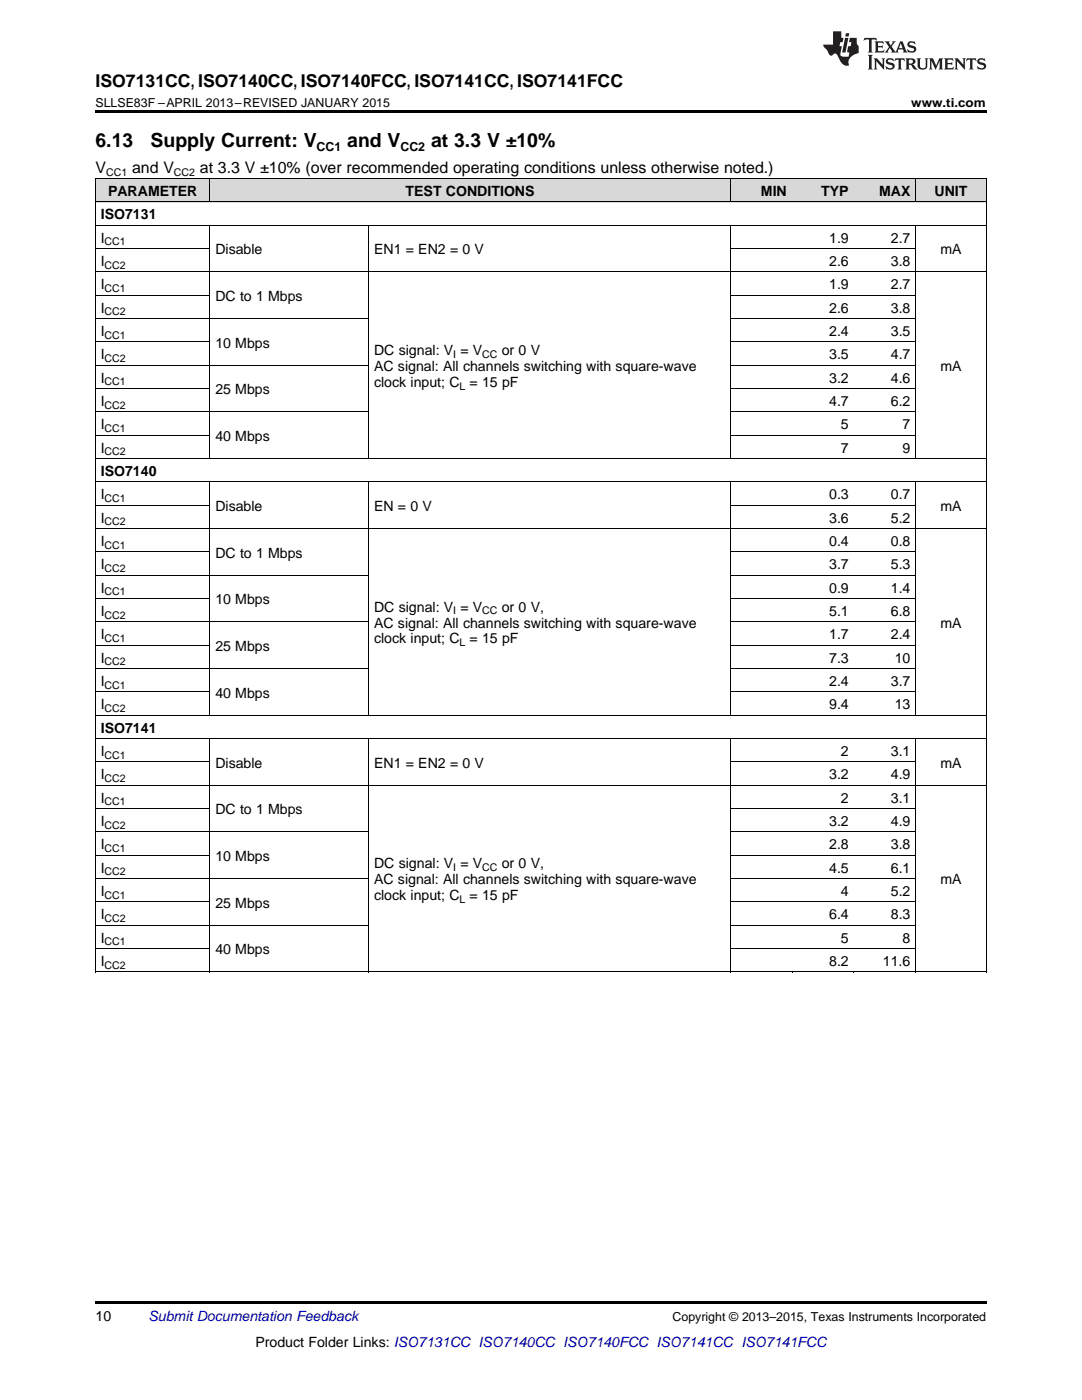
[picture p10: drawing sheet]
<svg xmlns="http://www.w3.org/2000/svg" width="216mm" height="279mm" viewBox="0 0 216 279" stroke-linecap="round" stroke-linejoin="round" font-family="sans-serif">
<g fill="#d8d8d8">
<path d="M19 35.7h8.8v4.7h-8.8z"/>
<path d="M27.8 35.7h14.1v4.7h-14.1z"/>
<path d="M41.9 35.7h31.7v4.7h-31.7z"/>
<path d="M73.6 35.7h72.2v4.7h-72.2z"/>
<path d="M145.8 35.7h12.3v4.7h-12.3z"/>
<path d="M158.1 35.7h12.3v4.7h-12.3z"/>
<path d="M170.4 35.7h12.3v4.7h-12.3z"/>
<path d="M182.7 35.7h14.1v4.7h-14.1z"/>
</g>
<path d="M19 22h177.8v.5h-177.8zM19 194h.2zM41.8 194h.1zM73.5 194h.1zM145.7 194h.1zM158 194h.1zM170.3 194h.1zM182.6 194h.1zM196.7 194h.1zM19 259.7h177.8v.5h-177.8z" fill="#000"/>
<g fill="none" stroke="#000" stroke-width=".2">
<path d="M19 35.6h177.8M19.1 35.7v158.3M41.9 35.7v4.7M145.7 35.7v4.7M182.7 35.7v4.7M196.8 35.7v158.3M19 58.9h22.9M19 54.3h177.8M19 49.6h22.9M19 45h177.8M19 40.3h177.8M41.9 45v46.6"/>
<path d="M73.5 45v46.6M145.7 45v46.6M145.8 58.9h36.9M145.8 49.6h36.9M182.7 45v46.6M19 77.6h22.9M19 72.9h54.6M19 68.2h22.9M19 63.6h54.6M145.8 77.6h36.9M145.8 72.9h36.9M145.8 68.2h36.9"/>
<path d="M145.8 63.6h36.9M19 96.2h177.8M19 91.5h177.8M19 86.9h22.9M19 82.2h54.6M41.9 96.2v46.6M73.5 96.2v46.6M145.7 96.2v46.6M145.8 86.9h36.9M145.8 82.2h36.9M182.7 96.2v46.6M19 119.5h22.9"/>
<path d="M19 114.8h54.6M19 110.2h22.9M19 105.5h177.8M19 100.8h22.9M145.8 119.5h36.9M145.8 114.8h36.9M145.8 110.2h36.9M145.8 100.8h36.9M19 138.1h22.9M19 133.4h54.6M19 128.8h22.9M19 124.1h54.6"/>
<path d="M145.8 138.1h36.9M145.8 133.4h36.9M145.8 128.8h36.9M145.8 124.1h36.9M19 156.7h177.8M19 152.1h22.9M19 147.4h177.8M19 142.8h177.8M41.9 147.4v46.6M73.5 147.4v46.6M145.7 147.4v46.6M145.8 152.1h36.9"/>
<path d="M182.7 147.4v46.6M19 175.3h54.6M19 170.7h22.9M19 166h54.6M19 161.4h22.9M145.8 175.3h36.9M145.8 170.7h36.9M145.8 166h36.9M145.8 161.4h36.9M19 194h177.8M19 189.3h22.9M19 184.7h54.6"/>
<path d="M19 180h22.9M145.8 189.3h36.9M145.8 184.7h36.9M145.8 180h36.9"/>
</g>
<g fill="#231f20">
<path d="M172.5 7.6l-.1 .5 .4-.2h.6v.1v2.1l-.2 .4h.9l-.2-.4v-2.1l.1-.1h.5l.5 .2-.2-.5zM174.5 8.3l.2 .3v1.5l-.2 .4h1.8l.2-.6a1.04 1.04 0 0 1-1.3 .2v-.7h.6l.3 .2v-.6l-.3 .2h-.6v-.6l.8-.1 .4 .3-.2-.5zM176.5 8.3l.9 1.1-.9 1.1h.8l-.2-.2 .4-.7 .5 .7-.2 .2h1.5l-.2-.2 .2-.4h.9l.1 .4-.2 .2h1l-.3-.3-.7-1.9h-.5l-.9 2-.8-1 .9-1h-.8l.1 .3-.4 .5-.3-.6 .1-.2zM179.7 8.6l.4 1h-.7zM181.3 8.4a.63 .63 0 0 0-.2 .7 .63 .63 0 0 0 .6 .4l.6 .2 .1 .2a.75 .75 0 0 1-.7 .4 .75 .75 0 0 1-.6-.5l.1 .7 .1-.1a1.11 1.11 0 0 0 1.5-.6 1.13 1.13 0 0 0-1.2-.8l-.1-.4a1.04 1.04 0 0 1 1.2 .2l-.2-.5-.2 .1-.4-.2zM173.2 10.9l.2 .4v2.2l-.2 .4h1l-.3-.4v-2.2l.3-.4zM174.3 11.6l.3 .4v1.5l-.3 .4h.8l-.2-.4v-1.3l1.5 1.7v-1.9l.2-.4h-.7l.2 .4v.9l-1.1-1.3zM177 11.8a.62 .62 0 0 0-.2 .7 .62 .62 0 0 0 .6 .4l.6 .1 .1 .3a.76 .76 0 0 1-.7 .3 .76 .76 0 0 1-.7-.4l.2 .7 .1-.1a1.11 1.11 0 0 0 1.5-.6 1.13 1.13 0 0 0-1.2-.8l-.1-.4a1.04 1.04 0 0 1 1.2 .2l-.2-.6-.2 .1-.5-.1zM178.7 11.6l-.2 .6a.61 .61 0 0 1 .8-.3v1.6l-.2 .4h.9l-.2-.4v-1.6a.63 .63 0 0 1 .7 .3l-.1-.6zM180.6 11.6l.3 .4v1.5l-.3 .4h1l-.2-.2-.1-.8 .6 .2a.76 .76 0 0 0 1.2 .7l-1-1a.58 .58 0 0 0 .6-.5 .58 .58 0 0 0-.5-.6zM181.4 11.9h.1a.45 .45 0 0 1 .5 .1 .45 .45 0 0 1 .1 .5l-.8 .2zM182.9 11.6l.2 .2a2.17 2.17 0 0 0 .3 1.9 .99 .99 0 0 0 1.6-.6v-1.1l.2-.4h-.7l.2 .2a1.92 1.92 0 0 1-.2 1.8 .6 .6 0 0 1-.9-.5v-1.1l.2-.4zM185.4 11.6l.2 .4v1.5l-.2 .4h.7l-.2-.4v-1.4l.8 1.8 .8-1.8v1.4l-.2 .4h.9l-.2-.4v-1.5l.2-.4h-.8l-.6 1.5-.6-1.5zM188.4 11.6l.2 .4v1.5l-.2 .4h1.8l.1-.6a1.04 1.04 0 0 1-1.2 .1v-.6h.5l.4 .2v-.6l-.4 .2h-.5v-.7h.8l.3 .3-.1-.6zM190.5 11.6l.2 .4v1.5l-.2 .4h.7l-.2-.4v-1.3l1.5 1.7v-1.9l.2-.4h-.7l.2 .4v.9l-1.1-1.3zM192.9 11.6l-.1 .6a.61 .61 0 0 1 .7-.3l.1 1.6-.3 .4h1l-.3-.4 .1-1.6a.63 .63 0 0 1 .7 .3l-.1-.6zM195.2 11.8a.62 .62 0 0 0-.2 .7 .62 .62 0 0 0 .6 .4l.6 .1 .1 .3a.76 .76 0 0 1-.7 .3 .76 .76 0 0 1-.6-.4l.1 .7 .1-.1a1.11 1.11 0 0 0 1.6-.6 1.13 1.13 0 0 0-1.3-.8l-.1-.4a1.04 1.04 0 0 1 1.2 .2l-.1-.6-.2 .1-.5-.1z"/>
<path d="M166.2 6.3v2.6h-1.9v.4l.8 .9a.91 .91 0 0 0 1 .8 .56 .56 0 0 1 .5-.3 .56 .56 0 0 1 .5 .3l.4 .8a1.53 1.53 0 0 0 1.9 1.2 1.54 1.54 0 0 1 1-2.1l.9-.3v-1.4a1.52 1.52 0 0 1-.4-1.6h-1.3l-.2 .8h.5l-.2 .8h-.5l-.1 1v.2l.4 .1-.2 .8a1.93 1.93 0 0 1-1.6-.3l.3-1.8h-.5l.2-.8h.4l.2-.8h-.4v-1.3zM168.6 7.6l-.6 2.9h.7l.6-2.9zM168.8 6.6l-.1 .7h.6l.2-.7z"/>
</g>
<g font-size="3.9">
<text x="19" y="29.3">6.13</text>
<text x="30.1" y="29.3">Supply Current: V</text>
<text x="69.3" y="29.3">and V</text>
<text x="86" y="29.3">at 3.3 V ±10%</text>
</g>
<text font-size="3.5" x="19" y="17.3">ISO7131CC, ISO7140CC, ISO7140FCC, ISO7141CC, ISO7141FCC</text>
<g font-size="3.2">
<text x="19" y="34.4">V</text>
<text x="26.4" y="34.4">and V</text>
<text x="39.9" y="34.4">at 3.3 V ±10% (over recommended operating conditions unless otherwise noted.)</text>
</g>
<g font-size="2.8">
<text x="21.6" y="39.1">PARAMETER</text>
<text x="80.9" y="39.1">TEST CONDITIONS</text>
<text x="151.8" y="39.1">MIN</text>
<text x="163.9" y="39.1">TYP</text>
<text x="175.4" y="39.1">MAX</text>
<text x="186.5" y="39.1">UNIT</text>
<text x="20.1" y="43.7">ISO7131</text>
<text x="20.1" y="48.4">I</text>
<text x="20.1" y="53.1">I</text>
<text x="43" y="50.7">Disable</text>
<text x="74.6" y="50.7">EN1 = EN2 = 0 V</text>
<text x="165.5" y="48.4">1.9</text>
<text x="165.5" y="53.1">2.6</text>
<text x="177.8" y="48.4">2.7</text>
<text x="177.8" y="53.1">3.8</text>
<text x="187.6" y="50.7">mA</text>
<text x="20.1" y="57.7">I</text>
<text x="165.5" y="57.7">1.9</text>
<text x="177.8" y="57.7">2.7</text>
<text x="20.1" y="62.4">I</text>
<text x="43" y="60">DC to 1 Mbps</text>
<text x="165.5" y="62.4">2.6</text>
<text x="177.8" y="62.4">3.8</text>
<text x="20.1" y="67">I</text>
<text x="20.1" y="71.7">I</text>
<text x="43" y="69.4">10 Mbps</text>
<text x="74.6" y="70.8">DC signal: V = V</text>
<text x="100.1" y="70.8">or 0 V</text>
<text x="165.5" y="67">2.4</text>
<text x="165.5" y="71.7">3.5</text>
<text x="177.8" y="67">3.5</text>
<text x="177.8" y="71.7">4.7</text>
<text x="20.1" y="76.3">I</text>
<text x="74.6" y="74">AC signal: All channels switching with square-wave</text>
<text x="74.6" y="77.2">clock input; C</text>
<text x="93.7" y="77.2">= 15 pF</text>
<text x="165.5" y="76.3">3.2</text>
<text x="177.8" y="76.3">4.6</text>
<text x="187.6" y="74">mA</text>
<text x="20.1" y="81">I</text>
<text x="43" y="78.7">25 Mbps</text>
<text x="165.5" y="81">4.7</text>
<text x="177.8" y="81">6.2</text>
<text x="20.1" y="85.7">I</text>
<text x="43" y="88">40 Mbps</text>
<text x="167.8" y="85.7">5</text>
<text x="180.1" y="85.7">7</text>
<text x="20.1" y="90.3">I</text>
<text x="20.1" y="95">ISO7140</text>
<text x="167.8" y="90.3">7</text>
<text x="180.1" y="90.3">9</text>
<text x="20.1" y="99.6">I</text>
<text x="43" y="102">Disable</text>
<text x="74.6" y="102">EN = 0 V</text>
<text x="165.5" y="99.6">0.3</text>
<text x="177.8" y="99.6">0.7</text>
<text x="187.6" y="102">mA</text>
<text x="20.1" y="104.3">I</text>
<text x="165.5" y="104.3">3.6</text>
<text x="177.8" y="104.3">5.2</text>
<text x="20.1" y="108.9">I</text>
<text x="20.1" y="113.6">I</text>
<text x="43" y="111.3">DC to 1 Mbps</text>
<text x="165.5" y="108.9">0.4</text>
<text x="165.5" y="113.6">3.7</text>
<text x="177.8" y="108.9">0.8</text>
<text x="177.8" y="113.6">5.3</text>
<text x="20.1" y="118.3">I</text>
<text x="165.5" y="118.3">0.9</text>
<text x="177.8" y="118.3">1.4</text>
<text x="20.1" y="122.9">I</text>
<text x="43" y="120.6">10 Mbps</text>
<text x="74.6" y="122.1">DC signal: V = V</text>
<text x="74.6" y="125.2">AC signal: All channels switching with square-wave</text>
<text x="100.1" y="122.1">or 0 V,</text>
<text x="165.5" y="122.9">5.1</text>
<text x="177.8" y="122.9">6.8</text>
<text x="187.6" y="125.2">mA</text>
<text x="20.1" y="127.6">I</text>
<text x="43" y="129.9">25 Mbps</text>
<text x="74.6" y="128.4">clock input; C</text>
<text x="93.7" y="128.4">= 15 pF</text>
<text x="165.5" y="127.6">1.7</text>
<text x="177.8" y="127.6">2.4</text>
<text x="20.1" y="132.2">I</text>
<text x="20.1" y="136.9">I</text>
<text x="165.5" y="132.2">7.3</text>
<text x="165.5" y="136.9">2.4</text>
<text x="177.8" y="136.9">3.7</text>
<text x="178.5" y="132.2">10</text>
<text x="20.1" y="141.5">I</text>
<text x="43" y="139.2">40 Mbps</text>
<text x="165.5" y="141.5">9.4</text>
<text x="178.5" y="141.5">13</text>
<text x="20.1" y="146.2">ISO7141</text>
<text x="20.1" y="150.8">I</text>
<text x="20.1" y="155.5">I</text>
<text x="43" y="153.2">Disable</text>
<text x="74.6" y="153.2">EN1 = EN2 = 0 V</text>
<text x="165.5" y="155.5">3.2</text>
<text x="167.8" y="150.8">2</text>
<text x="177.8" y="150.8">3.1</text>
<text x="177.8" y="155.5">4.9</text>
<text x="187.6" y="153.2">mA</text>
<text x="20.1" y="160.2">I</text>
<text x="167.8" y="160.2">2</text>
<text x="177.8" y="160.2">3.1</text>
<text x="20.1" y="164.8">I</text>
<text x="43" y="162.5">DC to 1 Mbps</text>
<text x="165.5" y="164.8">3.2</text>
<text x="177.8" y="164.8">4.9</text>
<text x="20.1" y="169.5">I</text>
<text x="43" y="171.8">10 Mbps</text>
<text x="74.6" y="173.3">DC signal: V = V</text>
<text x="100.1" y="173.3">or 0 V,</text>
<text x="165.5" y="169.5">2.8</text>
<text x="177.8" y="169.5">3.8</text>
<text x="20.1" y="174.1">I</text>
<text x="20.1" y="178.8">I</text>
<text x="74.6" y="176.5">AC signal: All channels switching with square-wave</text>
<text x="74.6" y="179.6">clock input; C</text>
<text x="93.7" y="179.6">= 15 pF</text>
<text x="165.5" y="174.1">4.5</text>
<text x="167.8" y="178.8">4</text>
<text x="177.8" y="174.1">6.1</text>
<text x="177.8" y="178.8">5.2</text>
<text x="187.6" y="176.5">mA</text>
<text x="20.1" y="183.4">I</text>
<text x="43" y="181.1">25 Mbps</text>
<text x="165.5" y="183.4">6.4</text>
<text x="177.8" y="183.4">8.3</text>
<text x="20.1" y="188.1">I</text>
<text x="43" y="190.4">40 Mbps</text>
<text x="167.8" y="188.1">5</text>
<text x="180.1" y="188.1">8</text>
<text x="20.1" y="192.8">I</text>
<text x="165.5" y="192.8">8.2</text>
<text x="176.2" y="192.8">11.6</text>
<text x="19" y="263.6">10</text>
<text x="51" y="268.9">Product Folder Links: ISO7131CC ISO7140CC ISO7140FCC ISO7141CC ISO7141FCC</text>
</g>
<text font-size="2.8" fill="#0000c8" x="29.6" y="263.6">Submit Documentation Feedback</text>
<g font-size="2.5">
<text x="19" y="21.4">SLLSE83F –APRIL 2013–REVISED JANUARY 2015</text>
<text x="181.8" y="21.4">www.ti.com</text>
<text x="63.2" y="30.1">CC1</text>
<text x="79.9" y="30.1">CC2</text>
<text x="134.2" y="263.6">Copyright © 2013–2015, Texas Instruments Incorporated</text>
</g>
<g font-size="2.1">
<text x="21.2" y="35.1">CC1</text>
<text x="34.7" y="35.1">CC2</text>
<text x="20.9" y="49">CC1</text>
<text x="20.9" y="53.6">CC2</text>
<text x="20.9" y="58.3">CC1</text>
<text x="20.9" y="62.9">CC2</text>
<text x="20.9" y="67.6">CC1</text>
<text x="90.5" y="71.4">I</text>
<text x="96.2" y="71.4">CC</text>
<text x="20.9" y="72.2">CC2</text>
<text x="20.9" y="76.9">CC1</text>
<text x="91.7" y="77.8">L</text>
<text x="20.9" y="81.6">CC2</text>
<text x="20.9" y="86.2">CC1</text>
<text x="20.9" y="90.9">CC2</text>
<text x="20.9" y="100.2">CC1</text>
<text x="20.9" y="104.8">CC2</text>
<text x="20.9" y="109.5">CC1</text>
<text x="20.9" y="114.2">CC2</text>
<text x="20.9" y="118.8">CC1</text>
<text x="20.9" y="123.5">CC2</text>
<text x="90.5" y="122.6">I</text>
<text x="96.2" y="122.6">CC</text>
<text x="20.9" y="128.1">CC1</text>
<text x="91.7" y="129">L</text>
<text x="20.9" y="132.8">CC2</text>
<text x="20.9" y="137.4">CC1</text>
<text x="20.9" y="142.1">CC2</text>
<text x="20.9" y="151.4">CC1</text>
<text x="20.9" y="156.1">CC2</text>
<text x="20.9" y="160.7">CC1</text>
<text x="20.9" y="165.4">CC2</text>
<text x="20.9" y="170">CC1</text>
<text x="90.5" y="173.8">I</text>
<text x="96.2" y="173.8">CC</text>
<text x="20.9" y="174.7">CC2</text>
<text x="20.9" y="179.4">CC1</text>
<text x="20.9" y="184">CC2</text>
<text x="91.7" y="180.2">L</text>
<text x="20.9" y="188.7">CC1</text>
<text x="20.9" y="193.3">CC2</text>
</g>
</svg>
